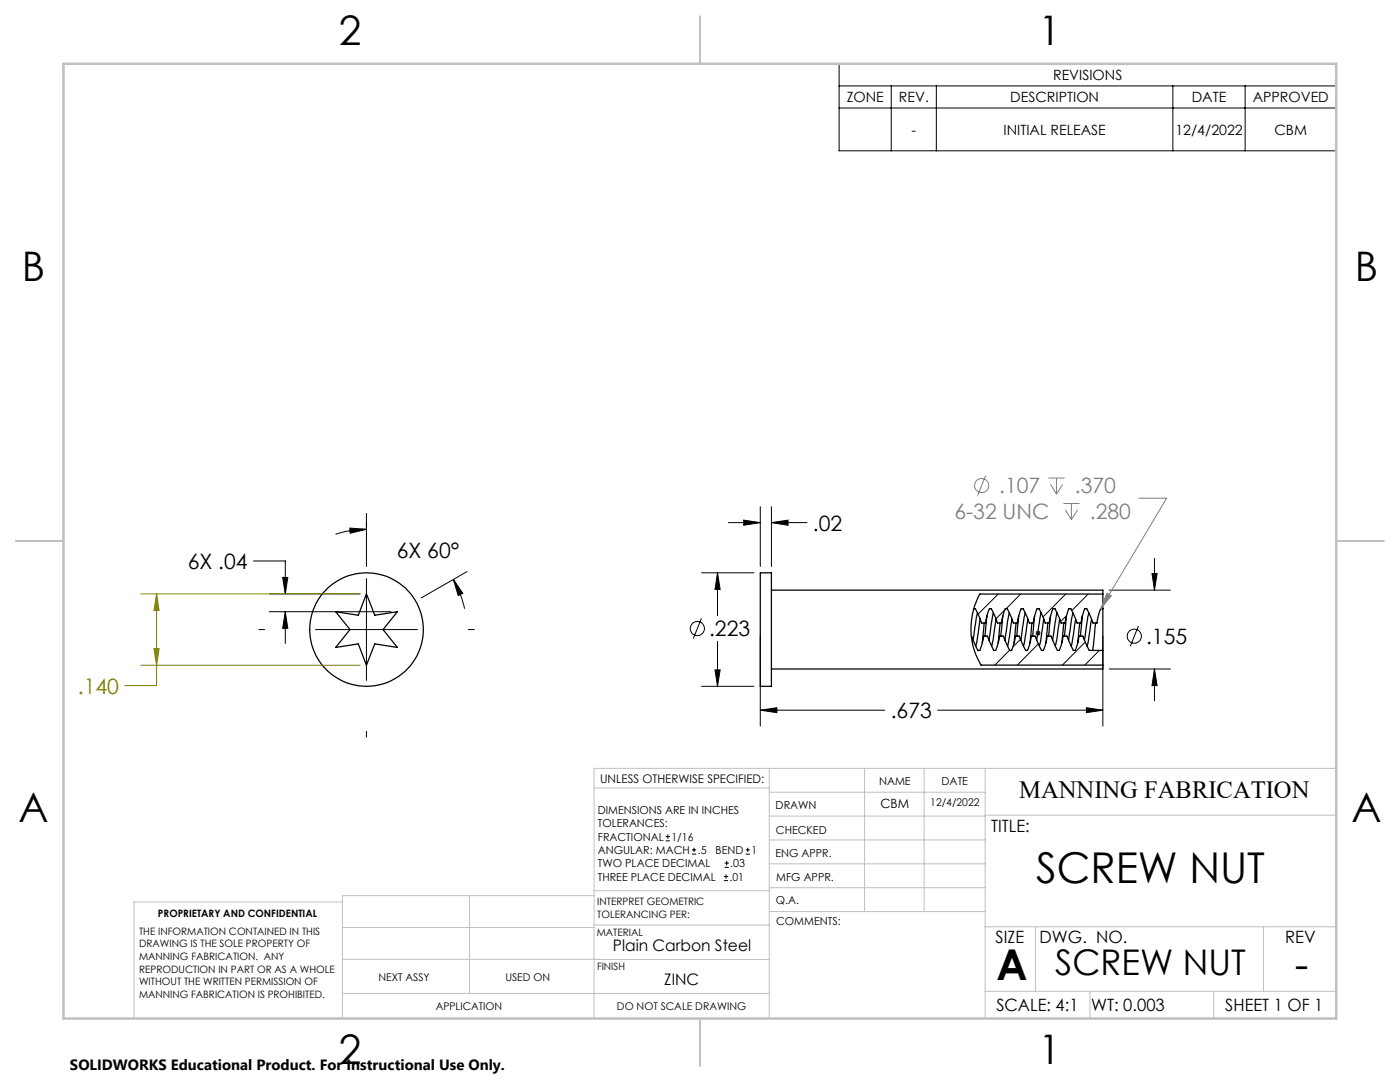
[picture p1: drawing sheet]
<svg xmlns="http://www.w3.org/2000/svg" width="279mm" height="216mm" viewBox="0 0 279 216" stroke-linecap="round" stroke-linejoin="round" font-family="sans-serif">
<g fill="none" stroke="#000" stroke-width=".2">
<path d="M167.5 12.7h99.2v17.4h-99.2zM167.5 17.1h99.2M177.9 17.1v13M186.9 17.1v13M234.1 17.1v13M248.5 17.1v13M167.5 21.6h99.2M50.6 111.9h6.3v6.6M53.8 118.5h18.1M56.4 115.2h1l-.5 3.3zM69.8 105.4l3.3 .2-3.2 .8zM73.1 105.6a21.5 21.5 0 0 0-6.1 1"/>
<path d="M73.1 102.4v10.6M73.1 115.5v20.3M90.5 115.6l1.9 2.8-1 .4zM90.5 115.6a21.2 21.2 0 0 1 2.2 5.9M93.2 114.1l-9.1 5.2M140 114.3h10.5M143.2 114.3l.5 3.3h-1zM143.2 114.3v8.5M145.4 104.3h6.3M148.4 103.8l3.3 .5-3.3 .5zM151.7 101.1v11.9M154 104.3l3.3-.5v1z"/>
<path d="M154 101.1v11.9M154 104.3h7M199.2 118.5l-4 4.1M203.7 118.5l-2.9 3M212.7 118.5l-4.6 4.6M217.2 118.5l-3.3 3.3M221.4 117.8h12.2M229.9 114.4h1l-.5 3.4zM230.4 111.4v6.4M51.6 125.6h1.2M53.8 122.1h24.2M56.9 122.1l.5 3.3h-1z"/>
<path d="M56.9 122.1v6.3M63 125.6h20.3M93.5 125.6h1.2M140 123.4l-1.6 4M140 136.9h10.5M142.7 133.7h1l-.5 3.2zM143.2 128v8.9M151.7 126.9v18M194.3 128l-.3 .2M200.5 121.7l-1.7 1.8M201.5 129.8l-3 2.9M203.7 127.6l-1.6 1.5"/>
<path d="M206.7 126.3h1M206.8 126l.7 .7M207.2 125.8v1M207.2 128.5l-4.2 4.2M207.5 126l-.7 .7M212.8 122.9l-1.1 1.1M216.6 128.1l-4.6 4.6M219.4 129.8l-2.9 2.9M220.1 126.9v18M221.4 133.5h12.2M227.2 124.9l-1.6 4.1M230.4 133.5l.5 3.3h-1z"/>
<path d="M230.4 133.5v6.3M73.1 145.9v1.2M151.7 141.7l3.3-.5v1zM151.7 141.7h24.9M187.1 141.7h33M216.8 141.2l3.3 .5-3.3 .5zM132.9 167.8h.8M132.9 166.9h.8M133.3 166.5v.9M138.1 170.4h.8M138.1 169.6h.8M138.5 169.2v.8"/>
<path d="M144.5 175.7h.8M144.5 174.9h.8M144.6 173.1h.9M144.6 172.2h.9M144.9 174.5v.8M145 171.8v.8M148.8 170.4h.8M148.8 169.6h.8M149.2 169.2v.8"/>
<circle cx="139.2" cy="125.4" r="1.41"/>
<circle cx="226.4" cy="126.9" r="1.41"/>
</g>
<g fill="none" stroke="#000" stroke-width=".25">
<path d="M151.7 114.3h2.3v22.6h-2.3zM154 117.8h66.1v.7M220.1 118.5h-24.6a14.2 14.2 0 0 0 .3 14.2h24.3M220.1 118.5v3M67 122.1l4.5 .7 1.6-4.3 1.7 4.3 4.5-.7-2.9 3.5 2.9 3.6-4.5-.7-1.7 4.3-1.6-4.3-4.5 .7 2.8-3.6zM193.9 126.9l1.3 2.9h.3l.6-1.9 .2-1h.8l1.2 2.9h.4l.6-1.9 .2-1h.7l1.3 2.9h.4l.6-1.9 .1-1h.8l1.3 2.9h.4l.6-1.9 .1-1h.8l1.3 2.9h.3l.6-1.9 .2-1h.8l1.2 2.9h.4l.6-1.9 .2-1h.7l1.3 2.9h.4l.6-1.9 .1-1h.8l1.3 2.9h2.7M194.3 121.5h.4l1.2 2.8h.8l.3-1.4 .4-1.4h.4l1.3 2.8h.8l.2-1.4 .5-1.4h.4l1.2 2.8h.9l.2-1.4 .5-1.4h.4l1.2 2.8h.8l.3-1.4 .5-1.4h.4l1.2 2.8h.8l.3-1.4 .4-1.4h.4l1.3 2.8h.8l.2-1.4 .5-1.4h.4l1.2 2.8h.9l.2-1.4 .5-1.4h.4l1.2 2.8h.8l.6-2.3 .2-.5h.4M195.1 122.3l-.9 5.4M195.6 123.5l-.9 5.4M196.4 124.3l-.4 4M197 122.9l-.4 4M198.3 122.3l-.9 5.4"/>
<path d="M198.8 123.5l-.9 5.4M199.6 124.3l-.4 4M200.1 122.9l-.4 4M201.4 122.3l-.8 5.4M202 123.5l-.9 5.4M202.8 124.3l-.4 4M203.3 122.9l-.4 4M204.6 122.3l-.9 5.4M205.1 123.5l-.8 5.4M206 124.3l-.4 4M206.5 122.9l-.4 4M207.8 122.3l-.9 5.4"/>
<path d="M208.3 123.5l-.9 5.4M209.1 124.3l-.4 4M209.7 122.9l-.4 4M211 122.3l-.9 5.4M211.5 123.5l-.9 5.4M212.3 124.3l-.4 4M212.8 122.9l-.4 4M214.1 122.3l-.8 5.4M214.7 123.5l-.9 5.4M215.5 124.3l-.4 4M216 122.9l-.4 4M217.3 122.3l-.9 5.4"/>
<path d="M217.8 123.5l-.8 5.4M218.7 124.3l-.6 5.5M220.1 132.7v.8h-66.1M220.1 121.5v8.3M220.1 129.8v2.9"/>
<circle cx="73.1" cy="125.6" r="11.3"/>
</g>
<g fill="none" stroke="#808080" stroke-width=".2">
<path d="M196.7 94.9l-1.6 4M209.2 95.4h3.3M209.7 96.7l1.2 1.9M210.9 95.4v3.2M212.1 96.7l-1.2 1.9M227.3 99.4h5.5l-13.1 22.1M212.2 100.5h3.2M212.6 101.7l1.2 2M213.8 100.5v3.2M215.1 101.7l-1.3 2M220.9 118.4l.9 .5-2.1 2.6z"/>
<circle cx="195.9" cy="96.9" r="1.4"/>
</g>
<path d="M28.1 118.5h43.8M31.3 118.5l.4 3.3h-1zM31.3 118.5v18.3h-6.4M28.1 132.8h43.8M30.7 129.4h1l-.4 3.4z" fill="none" stroke="#808000" stroke-width=".2"/>
<g fill="none" stroke="#c0c0c0" stroke-width=".2">
<path d="M118.6 157.2h34.9M153.5 153.3v49.9M153.5 158.1h43.1M172.5 153.3v28.6M184.4 153.3v28.6M196.6 153.3v49.9M266.7 153.3h-148.1v49.9M68.3 180h-41.6v23.2M93.7 178.7v19.5M118.6 178.7h-50.3v24.5M118.6 177.7h35M153.5 167.6h43.1"/>
<path d="M153.5 162.8h43.1M153.5 172.4h43.1M153.5 177.1h43.1M196.6 162.7h70.1M68.3 198.2h85.2M68.3 191.4l85.2 .1M68.3 185.1h50.3M118.6 184.6h35M153.6 181.9h43M196.6 197.8h70.1M196.6 184.9h70.1M206.7 184.9v12.9"/>
<path d="M217.5 197.8v5.4M242.2 197.8v5.4M252.2 184.9v12.9"/>
</g>
<path d="M139.7 3.2v9.5M3.1 107.9h9.6M266.7 107.9h9.5M139.7 203.2v9.6" fill="none" stroke="#c0c0c0" stroke-width=".25"/>
<path d="M12.7 12.7h254v190.5h-254z" fill="none" stroke="#c0c0c0" stroke-width=".5"/>
<path d="M151.7 141.7l3.3-.5v1zM216.8 141.2l3.3 .5-3.3 .5zM154 104.3l3.3-.5v1zM148.4 103.8l3.3 .5-3.3 .5zM143.2 114.3l.5 3.3h-1zM142.7 133.7h1l-.5 3.2zM229.9 114.4h1l-.5 3.4zM230.4 133.5l.5 3.3h-1zM90.5 115.6l1.9 2.8-1 .4zM69.8 105.4l3.3 .2-3.2 .8zM56.4 115.2h1l-.5 3.3zM56.9 122.1l.5 3.3h-1z" fill="#000"/>
<path d="M31.3 118.5l.4 3.3h-1zM30.7 129.4h1l-.4 3.4z" fill="#808000"/>
<path d="M220.9 118.4l.9 .5-2.1 2.6z" fill="#808080"/>
<g font-size="8.5">
<text x="206.8" y="176.2">SCREW NUT</text>
<text x="198.9" y="195.5">A</text>
<text x="258.4" y="195.4">-</text>
</g>
<g font-size="8.1">
<text x="67.6" y="8.9">2</text>
<text x="207.3" y="8.9">1</text>
<text x="4.4" y="56.2">B</text>
<text x="270.4" y="56.2">B</text>
<text x="3.7" y="164.1">A</text>
<text x="269.7" y="164.1">A</text>
<text x="67.6" y="212.4">2</text>
<text x="207.3" y="212.4">1</text>
</g>
<text font-size="7.1" x="210.6" y="194.6">SCREW NUT</text>
<text font-size="4.9" x="203.4" y="159.3">MANNING FABRICATION</text>
<g font-size="4.2" fill="#808080">
<text x="199.4" y="98.4">.107</text>
<text x="214.5" y="98.4">.370</text>
<text x="190.5" y="103.5">6-32 UNC</text>
<text x="217.5" y="103.5">.280</text>
</g>
<g font-size="4.2">
<text x="162.2" y="105.9">.02</text>
<text x="37.5" y="113.5">6X .04</text>
<text x="79.2" y="111.4">6X 60°</text>
<text x="141.5" y="127">.223</text>
<text x="228.7" y="128.5">.155</text>
<text x="177.8" y="143.3">.673</text>
</g>
<text font-size="4.2" fill="#808000" x="15.5" y="138.4">.140</text>
<g font-size="3.4">
<text x="197.8" y="166">TITLE:</text>
<text x="198.7" y="188.1">SIZE</text>
<text x="207.5" y="188.1">DWG. NO.</text>
<text x="256.5" y="188.2">REV</text>
<text x="198.8" y="201.7">SCALE: 4:1</text>
<text x="217.7" y="201.8">WT: 0.003</text>
<text x="244.5" y="201.7">SHEET 1 OF 1</text>
</g>
<g font-size="3.2">
<text x="122.3" y="189.8">Plain Carbon Steel</text>
<text x="132.6" y="196.6">ZINC</text>
</g>
<text font-size="3" x="14" y="213.5">SOLIDWORKS Educational Product. For Instructional Use Only.</text>
<g font-size="2.8">
<text x="210.2" y="16">REVISIONS</text>
<text x="169" y="20.4">ZONE</text>
<text x="179.4" y="20.4">REV.</text>
<text x="201.6" y="20.4">DESCRIPTION</text>
<text x="237.8" y="20.4">DATE</text>
<text x="250" y="20.4">APPROVED</text>
<text x="181.9" y="26.9">-</text>
<text x="200.3" y="26.9">INITIAL RELEASE</text>
<text x="234.6" y="26.9">12/4/2022</text>
<text x="254.4" y="26.9">CBM</text>
</g>
<text font-size="2.5" x="175.7" y="161.3">CBM</text>
<text font-size="2.4" x="119.8" y="156.2">UNLESS OTHERWISE SPECIFIED:</text>
<g font-size="2.2">
<text x="154.8" y="161.4">DRAWN</text>
<text x="175.4" y="156.6">NAME</text>
<text x="187.9" y="156.7">DATE</text>
<text x="119.3" y="162.4">DIMENSIONS ARE IN INCHES</text>
<text x="119.3" y="165.1">TOLERANCES:</text>
<text x="119.3" y="167.8">FRACTIONAL</text>
<text x="134" y="167.8">1/16</text>
<text x="154.9" y="166.3">CHECKED</text>
<text x="119.3" y="173.1">TWO PLACE DECIMAL</text>
<text x="119.3" y="170.4">ANGULAR: MACH</text>
<text x="139.2" y="170.4">.5</text>
<text x="142.8" y="170.4">BEND</text>
<text x="145.8" y="173.1">.03</text>
<text x="150" y="170.4">1</text>
<text x="154.8" y="171">ENG APPR.</text>
<text x="119.3" y="175.7">THREE PLACE DECIMAL</text>
<text x="145.6" y="175.7">.01</text>
<text x="154.9" y="175.7">MFG APPR.</text>
<text x="154.9" y="180.4">Q.A.</text>
<text x="154.9" y="184.6">COMMENTS:</text>
</g>
<g font-size="2.1">
<text x="185.7" y="160.7">12/4/2022</text>
<text x="75.5" y="195.7">NEXT ASSY</text>
<text x="100.9" y="195.7">USED ON</text>
<text x="86.9" y="201.5">APPLICATION</text>
<text x="123.1" y="201.6">DO NOT SCALE DRAWING</text>
</g>
<g font-size="2">
<text x="31.5" y="182.9">PROPRIETARY AND CONFIDENTIAL</text>
<text x="119.2" y="180.6">INTERPRET GEOMETRIC</text>
<text x="119.2" y="183.1">TOLERANCING PER:</text>
<text x="27.8" y="186.5">THE INFORMATION CONTAINED IN THIS</text>
<text x="27.8" y="189">DRAWING IS THE SOLE PROPERTY OF</text>
<text x="27.8" y="191.6">MANNING FABRICATION. ANY</text>
<text x="119.1" y="186.7">MATERIAL</text>
<text x="27.8" y="194.1">REPRODUCTION IN PART OR AS A WHOLE</text>
<text x="27.8" y="196.6">WITHOUT THE WRITTEN PERMISSION OF</text>
<text x="119.1" y="193.5">FINISH</text>
<text x="27.8" y="199.1">MANNING FABRICATION IS PROHIBITED.</text>
</g>
</svg>
